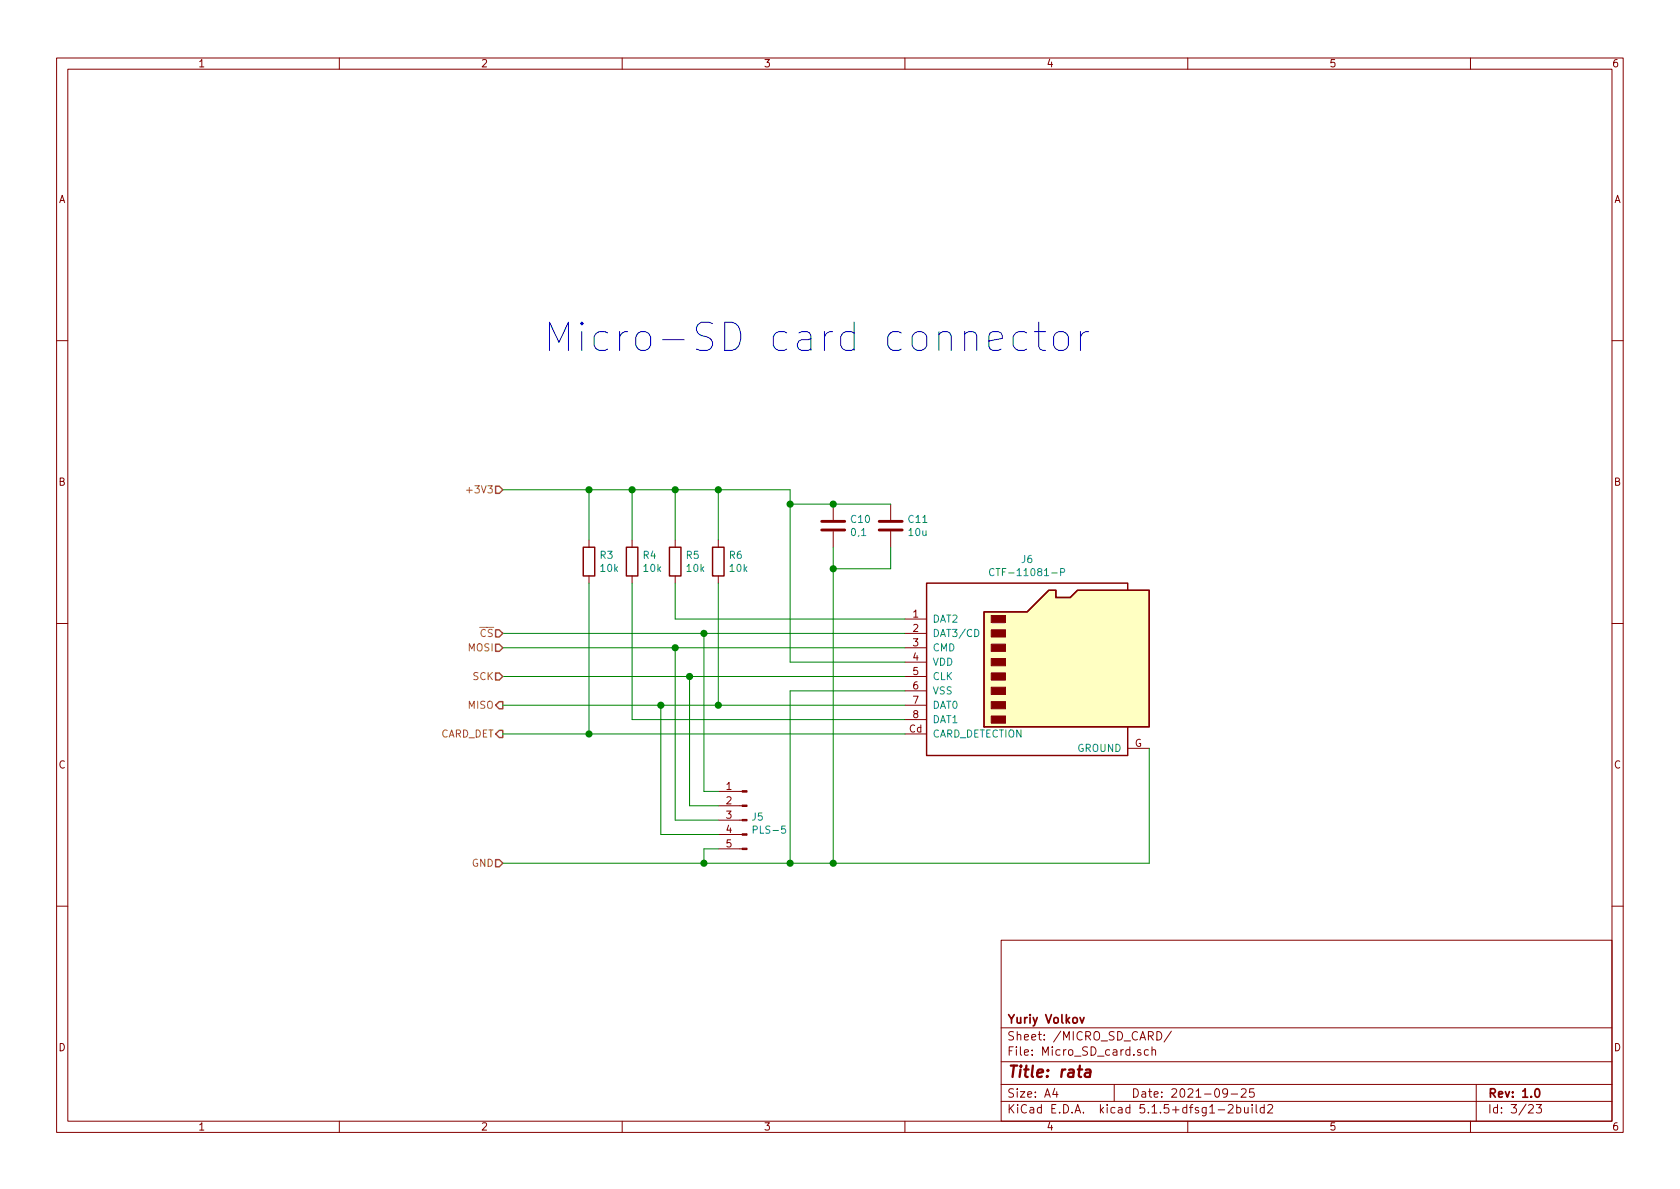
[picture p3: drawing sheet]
<svg xmlns="http://www.w3.org/2000/svg" width="297mm" height="210mm" viewBox="0 0 297 210" stroke-linecap="round" stroke-linejoin="round" font-family="sans-serif">
<g fill="none" stroke="#840000" stroke-width=".18">
<path d="M10 10.3h277v189.9h-277zM12 12.2h273v186.1h-273zM60 10.3v1.9M110 10.3v1.9M160 10.3v1.9M210 10.3v1.9M260 10.3v1.9M10 60.2h2M285 60.2h2M104.1 95.5v1.3M111.8 95.5v1.3M119.4 95.5v1.3"/>
<path d="M127 95.5v1.3M147.3 89.1v2.8M147.3 94v2.8M157.5 89.1v2.8M157.5 94v2.8M10 110.3h2M104.1 101.8v1.3M111.8 101.8v1.3M119.4 101.8v1.3M127 101.8v1.3M160 109.5h3.8M160 112h3.8"/>
<path d="M160 114.5h3.8M160 117.1h3.8M160 119.6h3.8M285 110.3h2M127 139.9h4.2M160 122.2h3.8M160 124.7h3.8M160 127.2h3.8M160 129.8h3.8M199.4 132.3h3.8M127 150.1h4.2M127 147.6h4.2"/>
<path d="M127 145h4.2M127 142.5h4.2M10 160.2h2M177 166.3h108v32h-108zM285 160.2h2M60 198.3v1.9M110 198.3v1.9M160 198.3v1.9M177 194.8h108M177 191.8h108M177 187.8h108M177 181.8h108"/>
<path d="M186.5 192.5l-.4 1h1M186.8 193v1M197 191.8v3M201.7 185.7l-.4-.1-.2 .2 .1 .2 .5 .2v.3h-.6M203 185.7l-.4-.1-.3 .3 .2 .6h.5M203.7 185.7l.2-.1 .4 .1v.9M203.7 185.1v1.5M204.5 182.4a.76 .76 0 0 1 .9 .8 .76 .76 0 0 1-.9 .7zM207.1 182.3l-1.3 2M210 198.3v1.9M215.4 196.3h1.1M217 193.2l-.1 .2a.48 .48 0 0 1-.6-.1v-.6a.48 .48 0 0 1 .6-.1l.1 .1a1.19 1.19 0 0 1-.2 1.2l-.5 .1"/>
<path d="M217.2 195.5l.2-.2h.4l.2 .5-.9 1h.9M217.7 193.5h1.1M218.7 195.9l.4-.1 .3 .3-.1 .6h-.6M218.7 195.3v1.5M219.5 192.7l.2-.2h.3l.3 .2v.3v.2l-.9 .8h.9M220 195.8l.1 .9 .3 .1 .3-.1M220.7 195.8v1M221.4 195.3v.2M221.4 195.8v1M221.7 192.5h-.7l-.1 .7 .2-.1 .5 .1 .2 .2-.1 .5-.2 .1-.6-.1M222.1 195.3v1.3l.2 .2M223.5 195.9l-.4-.1-.3 .3 .1 .6 .2 .1 .4-.1"/>
<path d="M223.5 195.3v1.5M224.2 195.5l.2-.2h.3l.3 .5-.9 1h.9M260 198.3v1.9M261 191.8v6.5M270.3 195.5l.2-.2h.3l.3 .5-.9 1h.9M271.6 195.3h.9l-.4 .6 .4 .1v.7l-.2 .1-.7-.1"/>
</g>
<path d="M191 179.9l.3 1 .4-1M271.5 192.7l.2-.2a.81 .81 0 0 1 .6 .6 .81 .81 0 0 1-.3 .8l-.1 .1a.79 .79 0 0 1-.4-1.3z" fill="none" stroke="#840000" stroke-width=".3"/>
<path d="M192 189.2h.8v.2l-.1 1M192.8 189.6l-.7 .1a.4 .4 0 0 0-.3 .3 .4 .4 0 0 0 .2 .4l.7-.1" fill="none" stroke="#840000" stroke-width=".41"/>
<path d="M145.3 93.7h4.1M145.3 92.2h4.1M155.4 93.7h4.1M155.4 92.2h4.1" fill="none" stroke="#840000" stroke-width=".51"/>
<g fill="#840000" stroke="#840000" stroke-width=".18">
<path d="M131.2 150h.9v.2h-.9z"/>
<path d="M131.2 147.4h.9v.3h-.9z"/>
<path d="M131.2 144.9h.9v.3h-.9z"/>
<path d="M131.2 142.4h.9v.2h-.9z"/>
<path d="M131.2 139.8h.9v.3h-.9z"/>
<path d="M175.3 126.6h2.5v1.3h-2.5z"/>
<path d="M175.3 124.1h2.5v1.2h-2.5z"/>
<path d="M175.3 121.5h2.5v1.3h-2.5z"/>
<path d="M175.3 119h2.5v1.3h-2.5z"/>
<path d="M175.3 116.5h2.5v1.2h-2.5z"/>
<path d="M175.3 113.9h2.5v1.3h-2.5z"/>
<path d="M175.3 111.4h2.5v1.2h-2.5z"/>
<path d="M175.3 108.8h2.5v1.3h-2.5z"/>
</g>
<path d="M103.1 96.8h2.1v5h-2.1zM110.7 96.8h2.1v5h-2.1zM118.4 96.8h2v5h-2zM126 96.8h2v5h-2zM174 108.2h7.6l3.8-3.8h1.3v1.3h2.5l1.3-1.3h12.7v24.1h-29.2zM199.4 104.4v-1.3h-35.6v30.5h35.6v-5.1" fill="none" stroke="#840000" stroke-width=".25"/>
<path d="M174 108.2h7.6l3.8-3.8h1.3v1.3h2.5l1.3-1.3h12.7v24.1h-29.2z" fill="#ffffc2" stroke="#ffffc2" stroke-width=".18"/>
<path d="M172.3 111.3a.64 .64 0 0 1 .8 .6 .64 .64 0 0 1-.8 .7zM175.7 100.7a.51 .51 0 0 0-.6 0 .51 .51 0 0 0-.1 .6 .46 .46 0 0 0 .2 .5 .46 .46 0 0 0 .5-.1M187.5 101.2l.6-.1 .1-.4-.2-.2h-.5v1.3" fill="none" stroke="#008484" stroke-width=".18"/>
<g fill="none" stroke="#008400" stroke-width=".18">
<path d="M88.9 86.6h50.8v30.5h20.3M104.1 86.6v8.9M111.8 86.6v8.9M119.4 86.6v8.9M127 86.6v8.9M139.7 89.1h17.8M147.3 96.8v55.8M157.5 96.8v3.8h-10.2M88.9 112h71.1M88.9 119.6h71.1M88.9 114.5h71.1M104.1 103.1v26.7"/>
<path d="M111.8 103.1v24.1h48.2M119.4 114.5v30.5h7.6M119.4 103.1v6.4h40.6M121.9 119.6v22.9h5.1M124.5 112v27.9h2.5M127 103.1v21.6M88.9 124.7h71.1M88.9 129.8h71.1M116.8 124.7v22.9h10.2M160 122.2h-20.3v30.4M203.2 132.3v20.3h-114.3M127 150.1h-2.5v2.5"/>
</g>
<path d="M87.6 86h.7l.6 .6-.6 .6h-.7zM87.6 119h.7l.6 .6-.6 .7h-.7zM87.6 113.9h.7l.6 .6-.6 .7h-.7zM87.6 111.4h.7l.6 .6-.6 .6h-.7zM87.6 124.7l.7-.6h.6v1.2h-.6zM88.3 129.2h.6v1.2h-.6l-.7-.6zM87.6 152h.7l.6 .6-.6 .7h-.7z" fill="none" stroke="#848400" stroke-width=".25"/>
<path d="M82.5 86.7h1" fill="none" stroke="#848400" stroke-width=".18"/>
<path d="M102.9 57l-.3 .2 .3 .2 .2-.2-.2-.2v.4M102.9 58.6v3.4M107.4 58.9l-.5-.3h-.9l-.7 .5-.3 .5v1.4l.5 .7 .5 .3h.9l.5-.3M191 58.6v3.4M192.5 58.6a1.28 1.28 0 0 0-1.5 1M97.2 62v-5l1.6 3.5 1.7-3.5v5" fill="none" stroke="#0000c2" stroke-width=".18"/>
<g fill="#008400" stroke="#008400" stroke-width=".25">
<circle cx="147.3" cy="152.6" r=".51"/>
<circle cx="104.1" cy="129.8" r=".51"/>
<circle cx="139.7" cy="89.1" r=".51"/>
<circle cx="127" cy="124.7" r=".51"/>
<circle cx="104.1" cy="86.6" r=".51"/>
<circle cx="124.5" cy="152.6" r=".51"/>
<circle cx="111.8" cy="86.6" r=".51"/>
<circle cx="124.5" cy="112" r=".51"/>
<circle cx="147.3" cy="100.6" r=".51"/>
<circle cx="121.9" cy="119.6" r=".51"/>
<circle cx="147.3" cy="89.1" r=".51"/>
<circle cx="139.7" cy="152.6" r=".51"/>
<circle cx="127" cy="86.6" r=".51"/>
<circle cx="116.8" cy="124.7" r=".51"/>
<circle cx="119.4" cy="114.5" r=".51"/>
<circle cx="119.4" cy="86.6" r=".51"/>
</g>
<text font-size="7" fill="#0000c2" x="110.2" y="62.2">Micro-SD card connector</text>
<text font-size="2.8" fill="#840000" x="178" y="190.5">Title: rata</text>
<g font-size="2.1" fill="#840000">
<text x="178" y="184">Sheet: /MICRO_SD_CARD/</text>
<text x="178" y="181">Yuriy Volkov</text>
<text x="178" y="186.7">File: Micro_SD_card.sch</text>
<text x="178" y="196.9">KiCad E.D.A. kicad 5.1.5+dfsg1-2build2</text>
<text x="178" y="194.1">Size: A4</text>
<text x="200" y="194.1">Date: 2021-09-25</text>
<text x="263" y="194.1">Rev: 1.0</text>
<text x="263" y="196.9">Id: 3/23</text>
</g>
<g font-size="1.8" fill="#840000">
<text x="35" y="11.9">1</text>
<text x="85" y="11.9">2</text>
<text x="135" y="11.9">3</text>
<text x="185" y="11.9">4</text>
<text x="235" y="11.9">5</text>
<text x="285" y="11.9">6</text>
<text x="10.4" y="35.9">A</text>
<text x="285.4" y="35.9">A</text>
<text x="10.4" y="85.9">B</text>
<text x="285.4" y="85.9">B</text>
<text x="161.4" y="109.2">1</text>
<text x="161.4" y="111.8">2</text>
<text x="161.4" y="114.3">3</text>
<text x="161.4" y="116.8">4</text>
<text x="161.4" y="119.4">5</text>
<text x="161.4" y="121.9">6</text>
<text x="161.4" y="124.5">7</text>
<text x="160.8" y="129.5">Cd</text>
<text x="161.4" y="127">8</text>
<text x="10.4" y="135.9">C</text>
<text x="200.6" y="132.1">G</text>
<text x="285.4" y="135.9">C</text>
<text x="128.4" y="139.7">1</text>
<text x="128.4" y="142.2">2</text>
<text x="128.4" y="144.8">3</text>
<text x="128.4" y="147.3">4</text>
<text x="128.4" y="149.9">5</text>
<text x="10.4" y="185.9">D</text>
<text x="285.4" y="185.9">D</text>
<text x="35" y="199.9">1</text>
<text x="85" y="199.9">2</text>
<text x="135" y="199.9">3</text>
<text x="185" y="199.9">4</text>
<text x="235" y="199.9">5</text>
<text x="285" y="199.9">6</text>
</g>
<g font-size="1.8" fill="#848400">
<text x="83.2" y="87.2">+3V3</text>
<text x="84.9" y="112.6">CS</text>
<text x="82.9" y="115.2">MOSI</text>
<text x="82.9" y="125.3">MISO</text>
<text x="83.6" y="120.3">SCK</text>
<text x="77.7" y="130.4">CARD_DET</text>
<text x="83.4" y="153.3">GND</text>
</g>
<g font-size="1.8" fill="#008484">
<text x="150.5" y="92.5">C10</text>
<text x="150.6" y="94.8">0,1</text>
<text x="160.7" y="92.5">C11</text>
<text x="160.7" y="94.8">10u</text>
<text x="106.1" y="98.8">R3</text>
<text x="106.2" y="101.1">10k</text>
<text x="113.7" y="98.8">R4</text>
<text x="113.9" y="101.1">10k</text>
<text x="121.4" y="98.8">R5</text>
<text x="121.5" y="101.1">10k</text>
<text x="129" y="98.8">R6</text>
<text x="129.1" y="101.1">10k</text>
<text x="176.3" y="101.9">CTF-11081-P</text>
<text x="180.6" y="99.6">J6</text>
<text x="164.8" y="110.1">DAT2</text>
<text x="164.8" y="112.6">DAT3/CD</text>
<text x="164.8" y="115.2">CMD</text>
<text x="164.8" y="117.7">VDD</text>
<text x="164.8" y="120.3">CLK</text>
<text x="164.8" y="122.8">VSS</text>
<text x="164.8" y="125.3">DAT0</text>
<text x="164.8" y="127.9">DAT1</text>
<text x="164.8" y="130.4">CARD_DETECTION</text>
<text x="190.5" y="133">GROUND</text>
<text x="133" y="145.1">J5</text>
<text x="133.5" y="147.4">PLS-5</text>
</g>
</svg>
